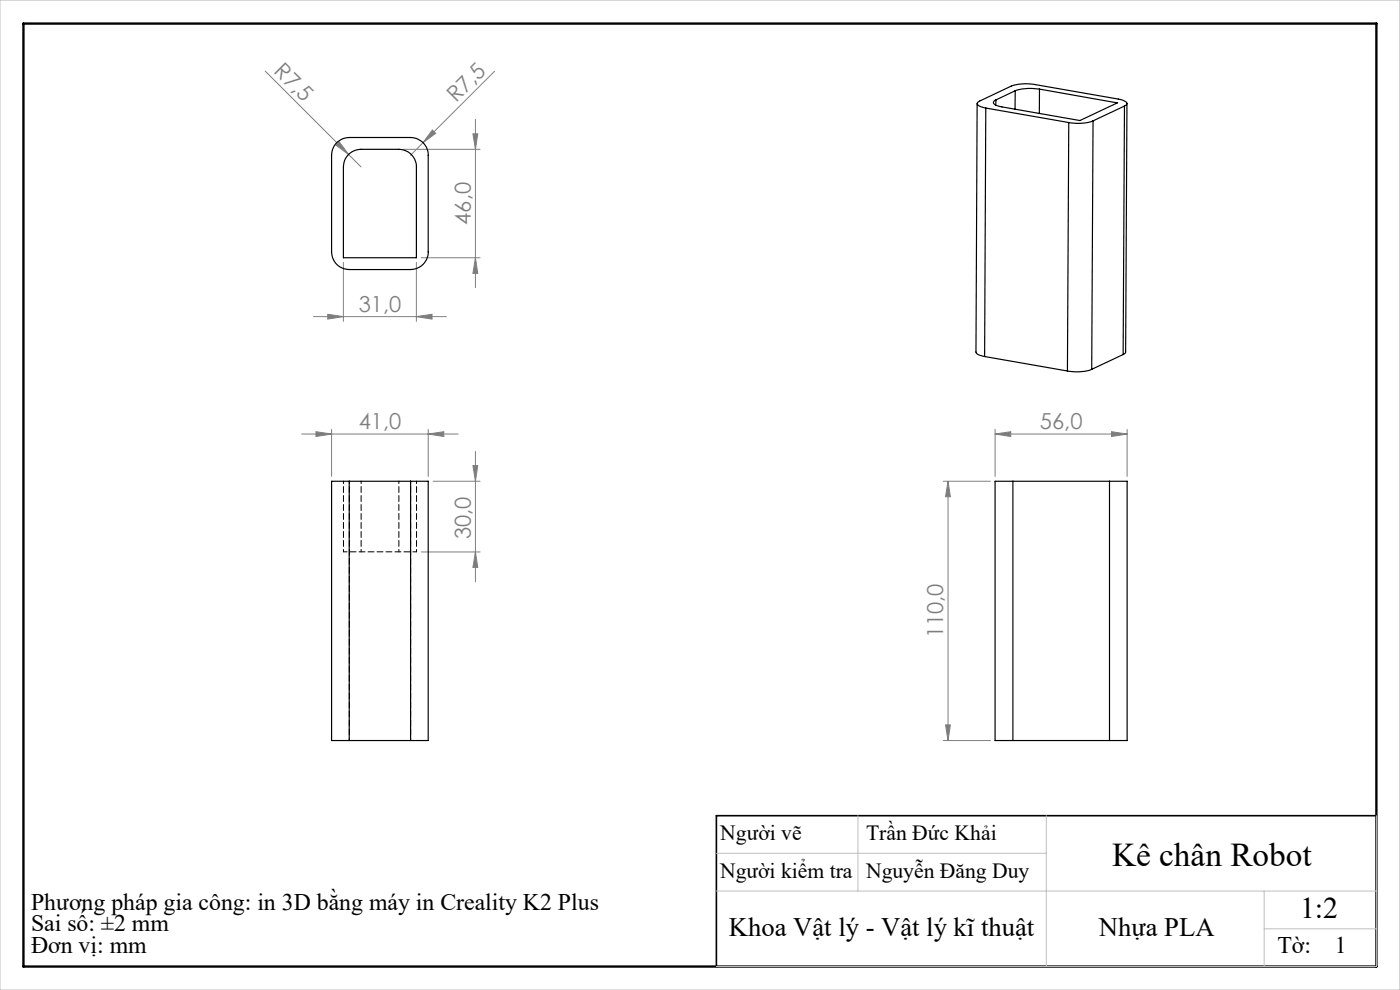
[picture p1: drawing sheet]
<svg xmlns="http://www.w3.org/2000/svg" width="297mm" height="210mm" viewBox="0 0 297 210" stroke-linecap="round" stroke-linejoin="round" font-family="sans-serif">
<g fill="none" stroke="#808080" stroke-width=".21">
<path d="M56.3 15.1l20.3 20.3M104.9 15.1l-15.2 15.2M71.3 30.8l.7-.7 1.9 2.7zM85.6 31.7h16.2M89.7 30.3l-2.6 2.6M91.7 27.6l.7 .7-2.7 2zM100.3 28.4h1.1l-.5 3.3zM100.9 25.3v35.7M72.8 55.7v12.5M88.3 55.7v12.5M89.4 54.7h12.4M100.9 54.7l.5 3.3h-1.1z"/>
<path d="M66.5 67.2h28.2M69.5 66.7l3.3 .5-3.3 .5zM88.3 67.2l3.4-.5v1zM64 92.1h33.2M67 91.6l3.3 .5-3.3 .5zM70.3 91.1v10M90.8 92.1l3.4-.5v1zM90.8 91.1v10M100.3 98.8h1.1l-.5 3.3zM100.9 95.7v27.7M211.1 92.1l3.3-.5v1zM211.1 92.1h28"/>
<path d="M211.1 91.1v10M235.8 91.6l3.3 .5-3.3 .5zM239.1 91.1v10M89.4 117.1h12.4M91.9 102.1h9.9M100.9 117.1l.5 3.3h-1.1zM200.1 102.1h10M201.1 102.1v55M201.1 102.1l.5 3.3h-1zM200.1 157.1h10M200.6 153.8h1l-.5 3.3z"/>
</g>
<path d="M292 173h-140v32" fill="none" stroke="#000" stroke-width=".35"/>
<path d="M5 5h287v200h-287z" fill="none" stroke="#000" stroke-width=".5"/>
<path d="M0 0h297v210h-297zM182 173v16M222 173v32M292 173v32h-140M152 189h140M152 181h70M268.2 189v16M268.2 197h23.8" fill="none" stroke="#c0c0c0" stroke-width=".21"/>
<g fill="#808080">
<path d="M71.3 30.8l.7-.7 1.9 2.7z"/>
<path d="M91.7 27.6l.7 .7-2.7 2z"/>
<path d="M67 91.6l3.3 .5-3.3 .5zM90.8 92.1l3.4-.5v1zM211.1 92.1l3.3-.5v1zM235.8 91.6l3.3 .5-3.3 .5z"/>
<path d="M69.5 66.7l3.3 .5-3.3 .5zM88.3 67.2l3.4-.5v1z"/>
<path d="M100.9 117.1l.5 3.3h-1.1zM100.3 98.8h1.1l-.5 3.3zM200.6 153.8h1l-.5 3.3zM201.1 102.1l.5 3.3h-1z"/>
<path d="M100.9 54.7l.5 3.3h-1.1zM100.3 28.4h1.1l-.5 3.3z"/>
</g>
<g fill="none" stroke="#000" stroke-width=".25">
<path d="M215.4 19.3l-4.1 1.9M215.4 19.3l-.1 3.9M220.5 18.9l16.5 2.9-7.9 3.8-16.6-2.9a2.01 2.01 0 0 1-1.8-.9l.2-.4 .4-.2M220.5 18.9l-2.4-.1-1.2 .1-1.5 .4M220.5 18.9v5.2M71.4 30.3l1.4-.9 1.3-.2h13a3.7 3.7 0 0 1 3.7 3.7v20.5a3.7 3.7 0 0 1-3.7 3.8h-13a3.7 3.7 0 0 1-3.8-3.8v-20.5l.3-1.2zM73.9 32.8l1.1-.7 1.2-.4h8.4a3.7 3.7 0 0 1 3.7 3.7v19.3h-15.5v-19.3l.4-1.6zM207.3 22l-.3 52.7a1.48 1.48 0 0 0 1.5 .9h.4M209.1 22.9l17.6 3.1M209.1 22.9l-.2 52.7M211.3 21.2l-.1 1.1M226.7 26l-.3 52.7"/>
<path d="M231.9 25.6l-1.5 .5-1.2 .1-2.5-.2M231.9 25.6l-.3 52.7M238.5 22.5a.57 .57 0 0 0 .6-.6 .57 .57 0 0 0-.7-.5l-1.2-.4-17.9-3.1-2.1-.1-1.2 .1-1.5 .4-6.7 3.1a.57 .57 0 0 0-.5 .7 .57 .57 0 0 0 .6 .5l1.2 .3M238.5 22.5l-6.6 3.1M238.5 22.5l-.2 52.7M239.1 21.9l-.3 52.8-.5 .5M208.9 75.6l17.5 3.1M231.6 78.3l-1.5 .5-1.2 .1-2.5-.2M238.3 75.2l-6.7 3.1M74.1 102.1h-3.8v55h3.8M74.1 102.1v55M74.1 102.1h13"/>
<path d="M87.1 102.1h3.7v55h-3.7M87.1 102.1v55M214.9 102.1h-3.8v55h3.8M214.9 102.1h20.5M214.9 102.1v55M235.4 102.1h3.7v55h-3.7M235.4 102.1v55M74.1 157.1h13M214.9 157.1h20.5"/>
</g>
<path d="M72.9 117.1v-15M76.6 102.1v15M84.6 117.1v-15M87.1 102.1v55M88.4 117.1v-15M74.1 157.1v-55" fill="none" stroke="#000" stroke-width=".21" stroke-dasharray="1.3 .6" stroke-dashoffset=".8"/>
<path d="M72.9 117.1h15.5" fill="none" stroke="#000" stroke-width=".21" stroke-dasharray="1.3 .6" stroke-dashoffset=".5"/>
<text font-size="7.1" x="235.9" y="183.8">Kê chân Robot</text>
<text font-size="6.3" x="275.8" y="194.8">1:2</text>
<g font-size="5.6">
<text x="154.6" y="198.6">Khoa Vật lý - Vật lý kĩ thuật</text>
<text x="233.1" y="198.6">Nhựa PLA</text>
</g>
<g font-size="5">
<text x="6.6" y="193">Phương pháp gia công: in 3D bằng máy in Creality K2 Plus</text>
<text x="6.6" y="197.6">Sai số: ±2 mm</text>
<text x="6.6" y="202.2">Đơn vị: mm</text>
<text x="271" y="202.2">Tờ:</text>
<text x="283.2" y="202.2">1</text>
</g>
<g font-size="4.7" fill="#808080">
<text x="57.9" y="15.3" transform="rotate(45 57.9 15.3)">R7,5</text>
<text x="96.7" y="21.9" transform="rotate(-45 96.7 21.9)">R7,5</text>
<text x="99.9" y="47.7" transform="rotate(-90 99.9 47.7)">46,0</text>
<text x="76.1" y="66.1">31,0</text>
<text x="76.1" y="91">41,0</text>
<text x="220.6" y="91">56,0</text>
<text x="99.9" y="114.3" transform="rotate(-90 99.9 114.3)">30,0</text>
<text x="200.1" y="135.4" transform="rotate(-90 200.1 135.4)">110,0</text>
</g>
<g font-size="4.6">
<text x="152.8" y="178.2">Người vẽ</text>
<text x="183.7" y="178.2">Trần Đức Khải</text>
<text x="152.8" y="186.3">Người kiểm tra</text>
<text x="183.7" y="186.3">Nguyễn Đăng Duy</text>
</g>
</svg>
